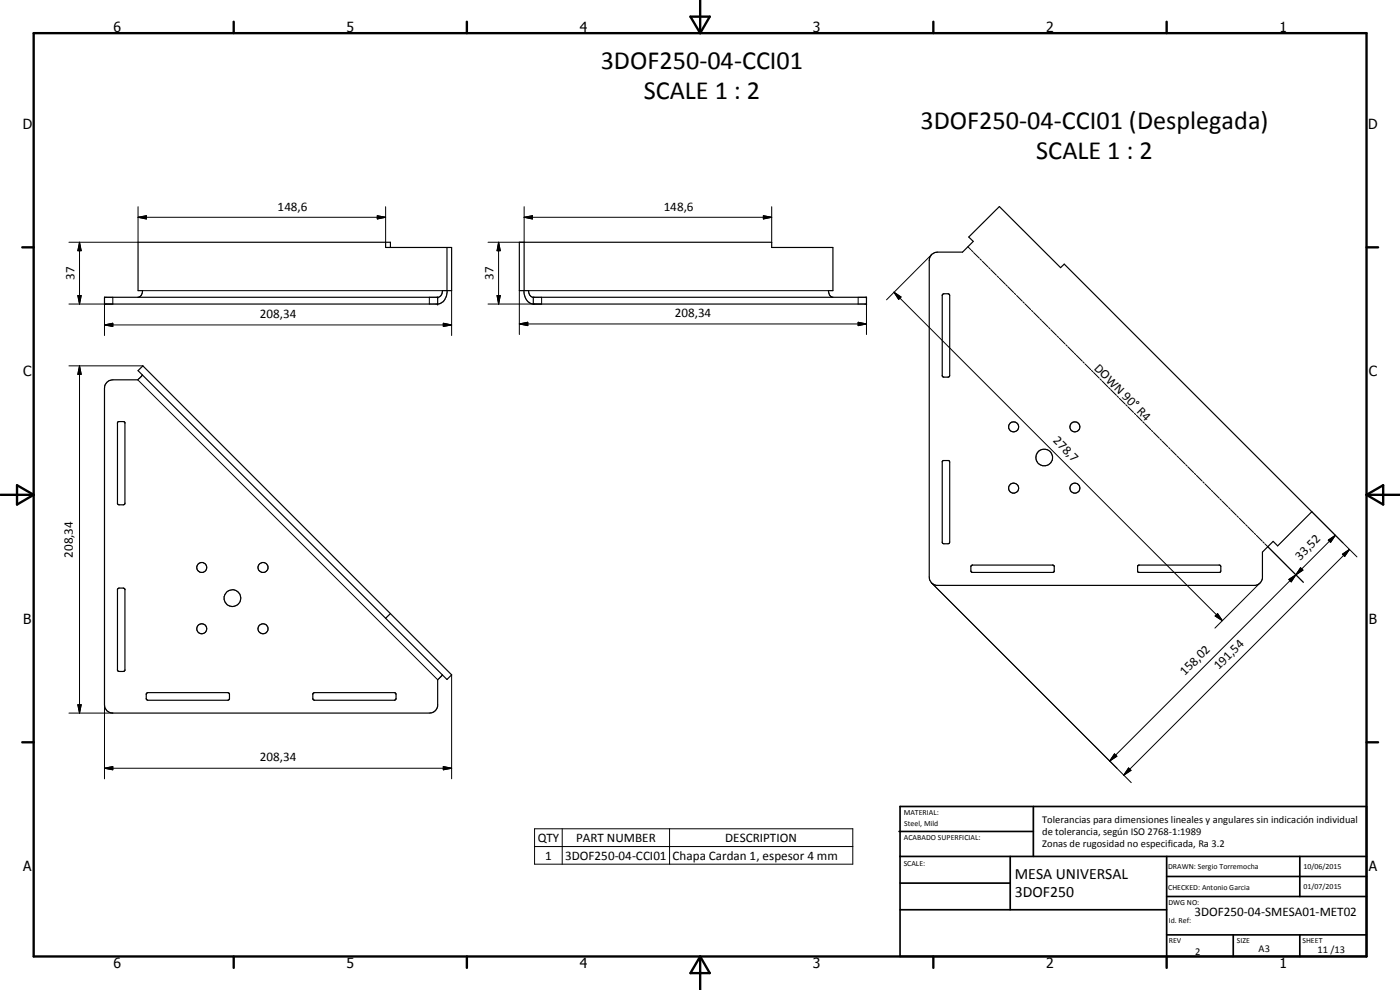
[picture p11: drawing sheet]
<svg xmlns="http://www.w3.org/2000/svg" width="420mm" height="297mm" viewBox="0 0 420 297" stroke-linecap="round" stroke-linejoin="round" font-family="sans-serif">
<g fill="none" stroke="#000" stroke-width=".35">
<path d="M115.7 72.7v1.6h19.8v12.9h-2.7l-.4 1.3-.8 .7h-100.2v2h99.9M117.2 74.3v-1.6h-75.8v14.5h1.4l-.4 1.3-.8 .7M134.1 74.3l.1 13.4a3.4 3.4 0 0 1-2.9 3.5M157.3 72.7v14.5M279.7 76.2l1.7-.6h7.5l3.2-3.2-1.4-1.3 9.2-9.1 18.4 18.3 1.1-1.1 74.3 74.3-10.3 10.3-1.3-1.4-3.2 3.3v7.8a2.55 2.55 0 0 1-2.1 2.1h-95.8a2.47 2.47 0 0 1-2.1-2.5v-95l.2-1zM131.3 89.2v2M157.2 87.2a3.7 3.7 0 0 0 2.9 4M160.1 89.2v2M249.8 89.2a1.93 1.93 0 0 1-1.2-2h1.4v-12.9h-18.4v-1.6h-75.7v14.5h2.8a1.84 1.84 0 0 0 1.1 2h100.2v2h-99.9M282.9 88.3l.4-.2h1.2l.5 .5v24l-.5 .6h-1.2l-.5-.4zM42.7 112.6l-1.4 1.4h-7.4a2.51 2.51 0 0 0-2.5 2.5v95a2.44 2.44 0 0 0 2.5 2.5h95a2.49 2.49 0 0 0 2.4-2.2v-7.8l1.4-1.4M42.7 112.6h.1"/>
<path d="M35.3 126.7l1.9-.2 .3 .3v24.3l-.5 .4h-1.2l-.5-.4zM282.9 138.3l1.8-.1 .3 .4v24l-.5 .6h-1.2l-.5-.4zM35.3 176.7l.5-.3h1.2l.5 .4v24.3l-.5 .4h-1.2l-.5-.4zM291.5 169.7l.2-.2h24.3l.4 .3v1.6l-.4 .3h-24.3l-.3-.4zM341.5 169.7l.2-.2h24.3l.4 .5v1.3l-.4 .4h-24.3l-.3-.3zM117.2 184.1l-1.5 1.4M117.2 184.1l18.3 18.4-1.4 1.4-18.4-18.4M117.2 184.1l-74.3-74.3-1.5 1.4 74.3 74.3M44 208l.4-.2h24l.5 .4v1.5l-.5 .4h-24l-.5-.4zM94 208l.4-.2h24l.5 .5v1.3l-.5 .5h-24l-.5-.4zM132.7 202.6h.1"/>
<circle cx="304.2" cy="128.1" r="1.51"/>
<circle cx="313.4" cy="137.3" r="2.51"/>
<circle cx="322.6" cy="128.1" r="1.5"/>
<circle cx="304.2" cy="146.5" r="1.49"/>
<circle cx="322.6" cy="146.5" r="1.5"/>
<circle cx="60.5" cy="170.3" r="1.49"/>
<circle cx="69.7" cy="179.5" r="2.5"/>
<circle cx="78.9" cy="170.3" r="1.51"/>
<circle cx="60.6" cy="188.6" r="1.5"/>
<circle cx="78.9" cy="188.7" r="1.51"/>
</g>
<g fill="none" stroke="#000" stroke-width=".3">
<path d="M23.9 72.7l.5 2.5h-1zM23.9 72.7v18.5M41.4 65.2l2.5-.5v1zM41.4 62v10.7h-20.7M41.4 65.2h74.3M113.2 64.7l2.5 .5-2.5 .5zM115.7 62v10.7M149.6 72.7l.5 2.5h-.9zM149.6 72.7v18.5M157.3 65.2l2.5-.5v1zM157.3 62v10.7h-10.8M157.3 65.2h74.3"/>
<path d="M229.1 64.7l2.5 .5-2.5 .5zM231.6 62v10.7M279.6 76.4l-13.5 13.6M290.5 74l.9 .9M291.5 75.1l.5 .5M292.2 75.8l1.7 1.7M294.1 77.7l.4 .4M294.8 78.4l1.7 1.7M23.4 88.7h1l-.5 2.5zM31.4 97.5l2.5-.5v1zM31.4 97.5h104.1M31.4 91.2v9.5"/>
<path d="M33.9 89.2v2h-13.2M42.8 87.2h90M128.9 89.2v2M133 97l2.5 .5-2.5 .5zM135.5 87.2v13.5M149.2 88.7h.9l-.5 2.5zM155.9 97.2l2.5-.5v1zM155.9 97.2h104.1M155.9 87.2v13.2M158.7 87.2h89.9M162.5 89.2v2h-16M257.5 96.7l2.5 .5-2.5 .5z"/>
<path d="M257.5 89.2v2M260 91.2v9.2M268.3 87.7l2.1 1.4-.7 .7zM268.3 87.7l98.5 98.5M296.7 80.3l.4 .4M297.3 80.9l1.7 1.7M299.3 82.8l.4 .5M299.9 83.5l1.8 1.7M301.8 85.4l.5 .5M302.5 86l1.7 1.8M304.4 88l.4 .4M305.1 88.6l1.7 1.7"/>
<path d="M307 90.6l.4 .4M307.6 91.2l1.7 1.7M309.6 93.1l.4 .5M310.2 93.8l1.7 1.7M312.1 95.7l.5 .4M312.7 96.3l1.8 1.7M314.7 98.3l.4 .4M315.4 98.9l1.7 1.7M20.7 109.8h22.2M23.9 109.8l.5 2.5h-1zM23.9 109.8v104.2M41.3 114l90 90"/>
<path d="M317.3 100.8l.4 .5M317.9 101.5l1.7 1.7M319.9 103.4l.4 .4M320.5 104.1l1.7 1.7M322.4 106l.5 .4M323 106.6l1.8 1.7M325 108.5l.4 .5M325.7 109.2l1.7 1.7M327.6 111.1l.4 .4M328.2 111.8l1.7 1.7M330.1 113.7l.5 .4M330.8 114.3l1.7 1.8"/>
<path d="M332.7 116.2l.5 .5M333.3 116.9l1.8 1.7M335.3 118.8l.4 .5M335.9 119.5l1.7 1.7M337.9 121.4l.4 .4M338.5 122l1.7 1.7M340.4 124l.5 .4M341.1 124.6l1.7 1.7M343 126.5l.4 .5M343.6 127.2l1.7 1.7M345.6 129.1l.4 .4M346.2 129.8l1.7 1.7"/>
<path d="M348.1 131.7l.5 .4M348.8 132.3l1.7 1.7M350.7 134.3l.4 .4M351.4 134.9l1.6 1.7M353.3 136.8l.4 .5M353.9 137.5l1.7 1.7M355.8 139.4l.5 .4M356.5 140l1.7 1.8M358.4 142l.4 .4M359.1 142.6l1.7 1.7M361 144.6l.4 .3M361.6 145.2l1.7 1.7"/>
<path d="M363.5 147.1l.5 .5M364.2 147.7l1.7 1.8M366.1 149.7l.5 .4M366.8 150.3l1.7 1.8M368.7 152.3l.4 .4M369.3 152.9l1.7 1.7M371.3 154.8l.4 .4M371.9 155.5l1.7 1.7M373.8 157.4l.5 .5M374.5 158l1.7 1.8M376.4 160l.4 .4M393.7 153.5l13.5 13.6"/>
<path d="M279.6 174.9l59.9 59.9M377.1 160.6l1.7 1.7M378.2 174.9l-13.6 13.6M379 162.6l.4 .4M379.6 163.2l11.5 11.5M386.8 173.9l2.1-1.4-1.4 2.1zM390.3 170.3l.7 .8-2.1 1.4zM390.3 170.3l-2.8 4.3-.7-.7 4.2-2.8zM398.6 162.1l2.2-1.5-1.5 2.1zM400.8 160.6l-67.8 67.7M402.9 166.3l2.1-1.5-1.4 2.2zM405 164.8l-67.7 67.8"/>
<path d="M364.7 184.8l.7-.7 1.4 2.1zM365.4 184.1l1.4 2.1-2.1-1.4zM20.7 214h13.2M23.4 211.5h1l-.5 2.5zM31.4 211.5v22.2M135.5 202.5v31.2M31.4 230.5l2.5-.5v1zM31.4 230.5h104.1M133 230l2.5 .5-2.5 .5zM334.5 226.2l.7 .7-2.2 1.4zM338.7 230.4l.7 .7-2.1 1.5zM160.4 248.7h95.5v10.6h-95.5z"/>
<path d="M160.4 254h95.5M168.7 248.7v10.6M200.9 248.7v10.6"/>
</g>
<g fill="#000">
<circle cx="131.3" cy="89.2" r=".18"/>
<circle cx="131.3" cy="91.2" r=".18"/>
<circle cx="260" cy="91.2" r=".18"/>
<circle cx="260" cy="89.2" r=".18"/>
</g>
<g fill="none" stroke="#000" stroke-width=".71">
<path d="M10.1 9.9h400v277.1h-400zM70.1 6.5v3.4M140.1 6.5v3.4M207.2 5h5.8l-2.9 4.9zM210.1 0v9.9M280.1 6.5v3.4M350.1 6.5v3.4M6.7 74.2h3.4M410.1 74.2h3.5M.1 148.5h10M5.1 145.6l5 2.9-5 2.9zM410.1 148.5h10"/>
<path d="M410.1 148.5l5-2.9v5.8zM6.7 222.7h3.4M410.1 222.7h3.5M70.1 287v3.4M140.1 287v3.4M210.1 287v10M210.1 287l2.9 5h-5.8zM280.1 287v3.4M350.1 287v3.4"/>
</g>
<g fill="none" stroke="#000" stroke-width=".51">
<path d="M269.8 249.5h40.3M270.1 242h140v45h-140zM270.1 257h140M303.2 257v16M310.1 242v15M350.1 257v30M390.1 257v12M270.1 265h33.1M270.1 273h80M350.1 269h60M350.1 263h60M350.1 280.5h60"/>
<path d="M370.1 280.5v6.5M390.1 280.5v6.5"/>
</g>
<g fill="#000">
<path d="M23.9 72.7l.5 2.5h-1zM41.4 65.2l2.5-.5v1zM113.2 64.7l2.5 .5-2.5 .5zM149.6 72.7l.5 2.5h-.9zM157.3 65.2l2.5-.5v1zM229.1 64.7l2.5 .5-2.5 .5zM23.4 88.7h1l-.5 2.5zM31.4 97.5l2.5-.5v1zM133 97l2.5 .5-2.5 .5zM149.2 88.7h.9l-.5 2.5zM155.9 97.2l2.5-.5v1zM257.5 96.7l2.5 .5-2.5 .5z"/>
<path d="M268.3 87.7l2.1 1.4-.7 .7zM23.9 109.8l.5 2.5h-1zM386.8 173.9l2.1-1.4-1.4 2.1zM390.3 170.3l.7 .8-2.1 1.4zM398.6 162.1l2.2-1.5-1.5 2.1zM402.9 166.3l2.1-1.5-1.4 2.2zM365.4 184.1l1.4 2.1-2.1-1.4zM23.4 211.5h1l-.5 2.5zM31.4 230.5l2.5-.5v1zM133 230l2.5 .5-2.5 .5zM334.5 226.2l.7 .7-2.2 1.4zM338.7 230.4l.7 .7-2.1 1.5z"/>
</g>
<g font-size="7.9">
<text x="180.3" y="20.7">3DOF250-04-CCI01</text>
<text x="193.2" y="29.7">SCALE 1 : 2</text>
<text x="276.2" y="38.7">3DOF250-04-CCI01 (Desplegada)</text>
<text x="311" y="47.7">SCALE 1 : 2</text>
</g>
<g font-size="4.7">
<text x="304.6" y="263.8">MESA UNIVERSAL</text>
<text x="304.6" y="269.2">3DOF250</text>
</g>
<g font-size="4.2">
<text x="34" y="9.6">6</text>
<text x="104" y="9.6">5</text>
<text x="174" y="9.6">4</text>
<text x="244" y="9.6">3</text>
<text x="314" y="9.6">2</text>
<text x="384" y="9.6">1</text>
<text x="6.8" y="38.7">D</text>
<text x="410.6" y="38.7">D</text>
<text x="7" y="112.9">C</text>
<text x="410.8" y="112.9">C</text>
<text x="7" y="187.1">B</text>
<text x="410.8" y="187.1">B</text>
<text x="7" y="261.4">A</text>
<text x="410.8" y="261.4">A</text>
<text x="34" y="290.4">6</text>
<text x="104" y="290.4">5</text>
<text x="174" y="290.4">4</text>
<text x="244" y="290.4">3</text>
<text x="314" y="290.4">2</text>
<text x="384" y="290.4">1</text>
</g>
<g font-size="3.9">
<text x="83.3" y="63.2">148,6</text>
<text x="199.2" y="63.2">148,6</text>
<text x="22.3" y="84" transform="rotate(-90 22.3 84)">37</text>
<text x="148.1" y="84" transform="rotate(-90 148.1 84)">37</text>
<text x="78" y="95.4">208,34</text>
<text x="202.5" y="95.2">208,34</text>
<text x="328.2" y="110.6" transform="rotate(45 328.2 110.6)">DOWN 90° R4</text>
<text x="315.9" y="132.4" transform="rotate(45 315.9 132.4)">278,7</text>
<text x="21.8" y="167.4" transform="rotate(-90 21.8 167.4)">208,34</text>
<text x="390.2" y="168.3" transform="rotate(-45 390.2 168.3)">33,52</text>
<text x="355.6" y="202.8" transform="rotate(-45 355.6 202.8)">158,02</text>
<text x="365.8" y="201.1" transform="rotate(-45 365.8 201.1)">191,54</text>
<text x="78" y="228.4">208,34</text>
<text x="161.4" y="252.6">QTY</text>
<text x="163.6" y="257.9">1</text>
<text x="169.7" y="257.9">3DOF250-04-CCI01</text>
<text x="172.9" y="252.6">PART NUMBER</text>
<text x="201.9" y="258">Chapa Cardan 1, espesor 4 mm</text>
<text x="217.7" y="252.6">DESCRIPTION</text>
<text x="358.5" y="275">3DOF250-04-SMESA01-MET02</text>
</g>
<g font-size="3.1">
<text x="312.7" y="246.8">Tolerancias para dimensiones lineales y angulares sin indicación individual</text>
<text x="312.7" y="250.4">de tolerancia, según ISO 2768-1:1989</text>
<text x="312.7" y="254">Zonas de rugosidad no especificada, Ra 3.2</text>
<text x="358.7" y="286.5">2</text>
<text x="377.7" y="285.6">A3</text>
<text x="395.4" y="285.9">11 /13</text>
</g>
<g font-size="2.4">
<text x="271.2" y="244.4">MATERIAL:</text>
<text x="271.3" y="252">ACABADO SUPERFICIAL:</text>
<text x="271.4" y="247.9">Steel, Mild</text>
<text x="271.2" y="259.7">SCALE:</text>
<text x="350.6" y="260.8">DRAWN: Sergio Torremocha</text>
<text x="391.2" y="260.6">10/06/2015</text>
<text x="350.6" y="267">CHECKED: Antonio Garcia</text>
<text x="391.2" y="266.7">01/07/2015</text>
<text x="350.6" y="271.4">DWG NO:</text>
<text x="350.8" y="276.9">Id. Ref:</text>
<text x="350.8" y="282.8">REV</text>
<text x="371.2" y="282.9">SIZE</text>
<text x="390.9" y="282.9">SHEET</text>
</g>
</svg>
